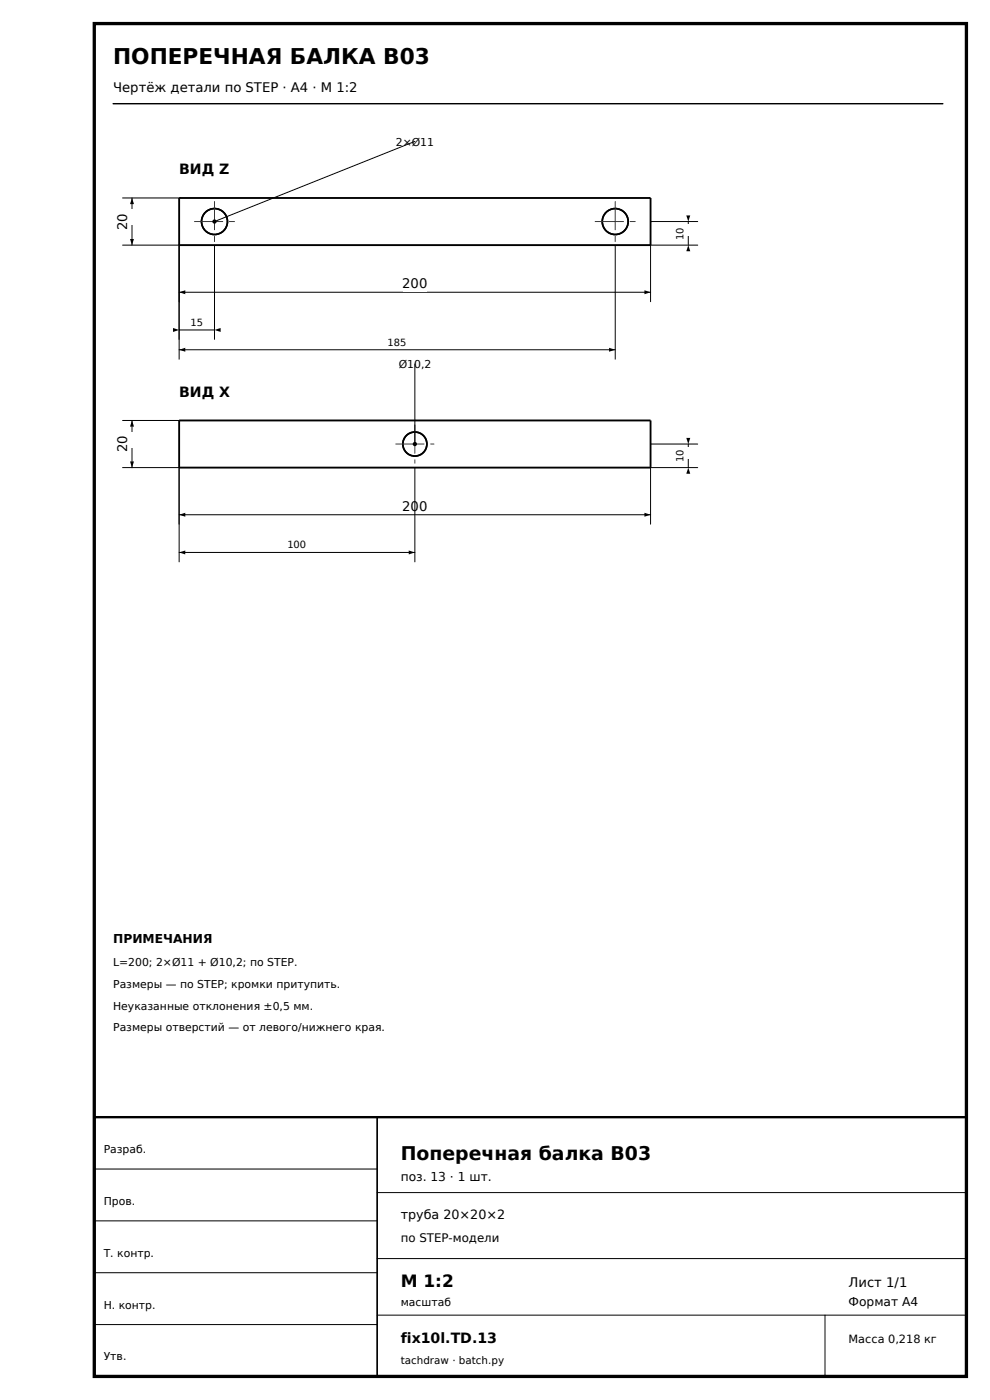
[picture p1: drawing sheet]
<svg xmlns="http://www.w3.org/2000/svg" width="210mm" height="297mm" viewBox="0 0 210 297" stroke-linecap="round" stroke-linejoin="round" font-family="sans-serif">
<path d="M20 5h185v287h-185z" fill="none" stroke="#000" stroke-width=".7" stroke-linecap="butt"/>
<path d="M24 22h176" fill="none" stroke="#000" stroke-width=".3"/>
<path d="M20 237h185v55h-185z" fill="none" stroke="#000" stroke-width=".5"/>
<g fill="none" stroke="#000" stroke-width=".35">
<path d="M80 237v55"/>
<circle cx="45.5" cy="47" r="2.75"/>
<circle cx="130.5" cy="47" r="2.75"/>
<circle cx="88" cy="94.2" r="2.55"/>
</g>
<path d="M38 52v12M138 52v12M38 62h100M20 248h60M20 259h60M80 253h125M20 270h60M80 267h125M80 279h125M175 279v13M20 281h60" fill="none" stroke="#000" stroke-width=".21"/>
<path d="M38 42h100v10h-100zM38 89.2h100v10h-100z" fill="none" stroke="#000" stroke-width=".4"/>
<path d="M38 62l1.3-.4v.8zM136.7 61.6l1.3 .4-1.3 .4z" fill="#000"/>
<path d="M85.5 58.5h5v3.4h-5z" fill="#fff"/>
<path d="M26 42h12M26 52h12M28 42v10" fill="none" stroke="#000" stroke-width=".21"/>
<path d="M28 42l.4 1.3h-.8zM27.6 50.7h.8l-.4 1.3z" fill="#000"/>
<path d="M25.3 44.4h3.4v3.4h-3.4z" fill="#fff"/>
<path d="M38 99.2v12M138 99.2v12M38 109.2h100" fill="none" stroke="#000" stroke-width=".21"/>
<path d="M38 109.2l1.3-.4v.8zM136.7 108.8l1.3 .4-1.3 .4z" fill="#000"/>
<path d="M85.5 105.7h5v3.4h-5z" fill="#fff"/>
<path d="M26 89.2h12M26 99.2h12M28 89.2v10" fill="none" stroke="#000" stroke-width=".21"/>
<path d="M28 89.2l.4 1.3h-.8zM27.6 97.9h.8l-.4 1.3z" fill="#000"/>
<path d="M25.3 91.6h3.4v3.4h-3.4z" fill="#fff"/>
<g fill="none" stroke="#000" stroke-width=".35">
<circle cx="45.5" cy="47" r="2.75"/>
<circle cx="130.5" cy="47" r="2.75"/>
<circle cx="88" cy="94.2" r="2.55"/>
</g>
<path d="M41.3 47h8.4M45.5 42.7v8.6M126.3 47h8.5M130.5 42.7v8.6M84 94.2h8.1M88 90.1v8.2" fill="none" stroke="#333" stroke-width=".21" stroke-dasharray="6 1.4 1.2 1.4"/>
<path d="M38 52v20M45.5 52v20M38 70h7.5" fill="none" stroke="#000" stroke-width=".21"/>
<path d="M36.7 69.6l1.3 .4-1.3 .4zM45.5 70l1.3-.4v.8z" fill="#000"/>
<path d="M40.5 67.2h2.5v2.5h-2.5z" fill="#fff"/>
<path d="M38 52v24.2M130.5 52v24.2M38 74.2h92.5" fill="none" stroke="#000" stroke-width=".21"/>
<path d="M38 74.2l1.3-.4v.8zM129.2 73.8l1.3 .4-1.3 .4z" fill="#000"/>
<path d="M82.4 71.4h3.7v2.5h-3.7z" fill="#fff"/>
<path d="M138 52h10M138 47h10M146 47v5" fill="none" stroke="#000" stroke-width=".21"/>
<path d="M146 52l.4 1.3h-.8zM145.6 45.7h.8l-.4 1.3z" fill="#000"/>
<path d="M143.7 47.6h2.6v2.5h-2.6z" fill="#fff"/>
<path d="M45.5 47l42.5-17z" fill="#000" stroke="#000" stroke-width=".21"/>
<g fill="#000">
<path d="M38 117.2l1.3-.4v.8zM86.7 116.8l1.3 .4-1.3 .4z"/>
<circle cx="45.5" cy="47" r=".45"/>
</g>
<path d="M38 99.2v20M88 99.2v20M38 117.2h50" fill="none" stroke="#000" stroke-width=".21"/>
<path d="M61.1 114.4h3.8v2.5h-3.8z" fill="#fff"/>
<path d="M138 99.2h10M138 94.2h10M146 94.2v5" fill="none" stroke="#000" stroke-width=".21"/>
<path d="M146 99.2l.4 1.3h-.8zM145.6 92.9h.8l-.4 1.3z" fill="#000"/>
<path d="M143.7 94.8h2.6v2.5h-2.6z" fill="#fff"/>
<path d="M88 77.2v17" fill="none" stroke="#000" stroke-width=".21"/>
<circle cx="88" cy="94.2" r=".45" fill="#000"/>
<text font-size="4.6" x="24" y="13.5">ПОПЕРЕЧНАЯ БАЛКА B03</text>
<text font-size="4" x="85" y="246">Поперечная балка B03</text>
<text font-size="3.6" x="85" y="273">М 1:2</text>
<g font-size="3">
<text x="38" y="37">ВИД Z</text>
<text x="38" y="84.2">ВИД X</text>
<text x="85" y="285">fix10l.TD.13</text>
</g>
<g font-size="2.8">
<text x="24" y="19.5">Чертёж детали по STEP · A4 · М 1:2</text>
<text x="27" y="48.8" transform="rotate(-90 27 48.8)">20</text>
<text x="85.3" y="61.1">200</text>
<text x="27" y="96" transform="rotate(-90 27 96)">20</text>
<text x="85.3" y="108.3">200</text>
<text x="180" y="273">Лист 1/1</text>
</g>
<text font-size="2.7" x="85" y="258.5">труба 20×20×2</text>
<g font-size="2.6">
<text x="24" y="200">ПРИМЕЧАНИЯ</text>
<text x="85" y="250.6">поз. 13 · 1 шт.</text>
<text x="180" y="277">Формат A4</text>
</g>
<text font-size="2.5" x="85" y="263.5">по STEP-модели</text>
<text font-size="2.4" x="180" y="285">Масса 0,218 кг</text>
<g font-size="2.3">
<text x="84" y="30.9">2×Ø11</text>
<text x="84.6" y="78.1">Ø10,2</text>
<text x="24" y="205">L=200; 2×Ø11 + Ø10,2; по STEP.</text>
<text x="24" y="209.6">Размеры — по STEP; кромки притупить.</text>
<text x="24" y="214.2">Неуказанные отклонения ±0,5 мм.</text>
<text x="24" y="218.8">Размеры отверстий — от левого/нижнего края.</text>
<text x="22" y="244.6">Разраб.</text>
<text x="22" y="255.6">Пров.</text>
<text x="22" y="266.6">Т. контр.</text>
<text x="22" y="277.6">Н. контр.</text>
<text x="85" y="277">масштаб</text>
<text x="22" y="288.6">Утв.</text>
</g>
<text font-size="2.2" x="85" y="289.3">tachdraw · batch.py</text>
<g font-size="2.1">
<text x="145" y="50.9" transform="rotate(-90 145 50.9)">10</text>
<text x="40.4" y="69.1">15</text>
<text x="82.2" y="73.3">185</text>
<text x="145" y="98.1" transform="rotate(-90 145 98.1)">10</text>
<text x="61" y="116.3">100</text>
</g>
</svg>
